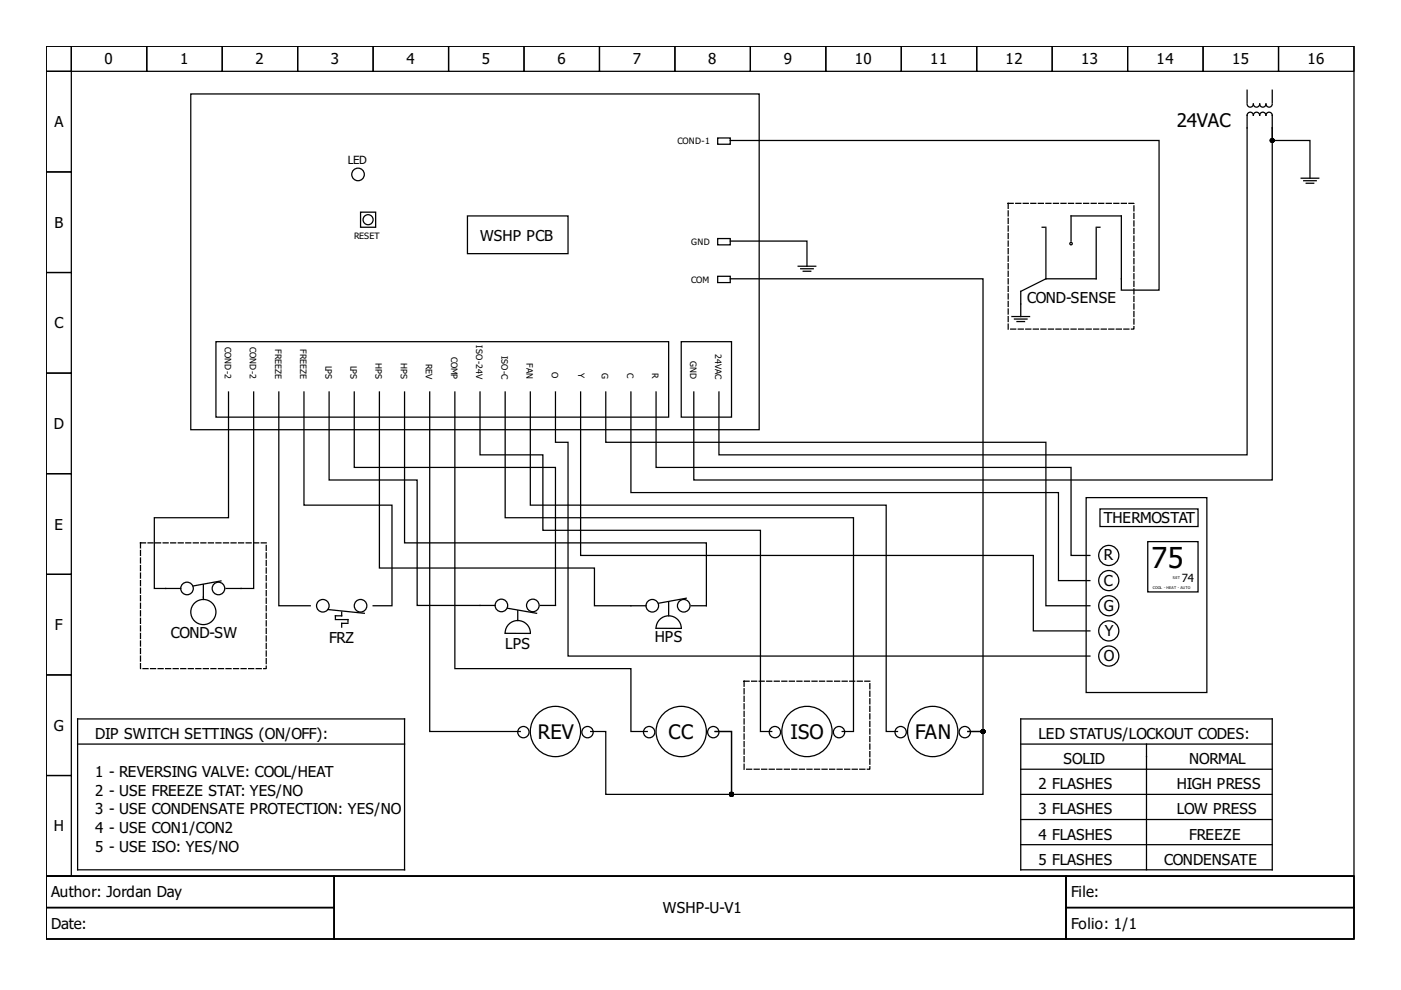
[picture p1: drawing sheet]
<svg xmlns="http://www.w3.org/2000/svg" width="297mm" height="210mm" viewBox="0 0 297 210" stroke-linecap="round" stroke-linejoin="round" font-family="sans-serif">
<g fill="none" stroke="#000" stroke-width=".27">
<path d="M9.8 9.8h277.3v176h-277.3zM9.8 9.8h5.3v5.3h-5.3zM9.8 15.1h5.3v21.4h-5.3zM15.1 9.8h16v5.3h-16zM31.1 9.8h16v5.3h-16zM40.5 19.9h120.5v71.2h-120.5zM47.1 9.8h16v5.3h-16zM63.1 9.8h16v5.3h-16zM79.1 9.8h16v5.3h-16zM95.1 9.8h16v5.3h-16zM111.1 9.8h16v5.3h-16zM127.1 9.8h16v5.3h-16z"/>
<path d="M143.1 9.8h16v5.3h-16zM159.1 9.8h16v5.3h-16zM175.1 9.8h16v5.3h-16zM191.1 9.8h16v5.3h-16zM207.1 9.8h16v5.3h-16zM223.1 9.8h16v5.3h-16zM239.1 9.8h16v5.3h-16zM255.1 9.8h16v5.3h-16zM264.4 19.1v2.7M269.7 19.1v2.7M271.1 9.8h16v5.3h-16zM9.8 36.5h5.3v21.3h-5.3z"/>
<path d="M152.2 29.3h2.6v1.3h-2.6zM154.8 29.8h90.9v31.7h-8v-15.7h-10.6v5.3M264.4 22.1a.67 .67 0 0 0 .7 .6 .67 .67 0 0 0 .6-.6 .67 .67 0 0 0 .7 .6 .67 .67 0 0 0 .7-.6 .67 .67 0 0 0 .6 .6 .67 .67 0 0 0 .7-.6 .67 .67 0 0 0 .7 .6 .67 .67 0 0 0 .6-.6M269.7 27.1v2.7h8v5.1M269.7 27.1v-2.6a.67 .67 0 0 0-.6-.7 .67 .67 0 0 0-.7 .7 .67 .67 0 0 0-.7-.7 .67 .67 0 0 0-.6 .7 .67 .67 0 0 0-.7-.7 .67 .67 0 0 0-.7 .7 .67 .67 0 0 0-.6-.7 .67 .67 0 0 0-.7 .7v71.9h-112v-13.3M269.7 27.1v74.7h-122.6v-18.7M275.9 37.8h3.7M276.4 38.3h2.7M276.9 38.9h1.6M277.7 35.1v2.7M9.8 57.8h5.3v21.3h-5.3zM76.4 45h3.2v3.2h-3.2z"/>
<path d="M99.1 45.8h21.3v8h-21.3zM152.2 50.6h2.6v1.3h-2.6zM152.2 58.6h2.6v1.3h-2.6zM154.8 51.1h16.3v2.4M154.8 59.1h53.6v96h-3.2h3.2v13.3h-53.3v-13.3h-3.5h3.5v13.3h-26.7v-13.3h-3.2M169.2 56.4h3.8M169.8 57h2.6M170.3 57.5h1.6M171.1 53.8v2.6M220.9 48.2h.8M221.7 59.1l-5.3 2.7v5.3M221.7 48.4v10.7"/>
<path d="M232.4 48.4v10.7h-10.7M232.4 48.2h.8M9.8 79.1h5.3v21.3h-5.3zM45.8 72.4h96v16h-96zM144.4 72.4h10.7v16h-10.7zM214.6 67.1h3.7M215.1 67.6h2.7M215.6 68.2h1.6M48.4 83.1v26.7h-15.7v15h5.6M53.8 83.1v41.7h-5.9M59.1 83.1v45.3h6.7M64.4 83.1v24h18.7v21.3h-4"/>
<path d="M69.8 83.1v18.7h18.6v26.6h16.6M75.1 83.1v16h42.7v29.3h-3.2M80.4 83.1v37.3h45.6v8h11M85.8 83.1v32h64v13.3h-3.2M91.1 83.1v72h19.2M96.4 83.1v58.7h37.4v13.3h3.4M101.8 83.1v13.3h13.3v16h46.1v42.7h2.4M107.1 83.1v26.7h73.9v45.3h-2.4M112.4 83.1v24h75.5v48h2.4M117.8 83.1v10.7h2.6v45.3h110.7M123.1 83.1v34.7h96v16h12M128.4 83.1v10.7h93.3v34.6h9.4"/>
<path d="M133.8 83.1v21.3h90.6v18.7h6.7M139.1 83.1v16h88v18.7h4M9.8 100.4h5.3v21.4h-5.3zM230.3 105.5h25.6v41.3h-25.6zM233.2 107.9h20.8v3.7h-20.8zM243.3 114.8h10.7v10.7h-10.7zM9.8 121.8h5.3v21.3h-5.3zM43.1 124v3.1M46.8 123.2l-5.8 1M69.5 129.2l7.7 .8M71.1 131.4h2.7v.5M72.4 129.8v.8h-1.3v.5"/>
<path d="M73.8 132.2h-1.4v.8M107.1 134.2a2.67 2.67 0 0 1 2.7-2.6 2.67 2.67 0 0 1 2.7 2.6M107.1 134.3h5.3M107.6 129l6.2 1M109.8 129.5v1.9M141.8 127.6v2.7M144.4 133.2a2.67 2.67 0 0 0-2.6-2.6 2.67 2.67 0 0 0-2.7 2.6h5.3M145.5 126.8l-5.9 1.1M9.8 143.1h5.3v21.3h-5.3zM16.5 152.4h69.3v32h-69.3zM16.5 157.8h69.3M216.4 152.4h53.3v32h-53.3z"/>
<path d="M216.4 157.8h53.3M243.1 157.8v2.6M9.8 164.4h5.3v21.4h-5.3zM216.4 168.4h53.3M216.4 163.1h53.3M216.4 179.1h53.3M216.4 173.8h53.3M243.1 160.4v24zM9.8 185.8h277.3v13.3h-277.3zM9.8 185.8h61v6.6h-61zM9.8 192.4h61v6.7h-61zM70.8 185.8h155.2v13.3h-155.2z"/>
<path d="M226 185.8h61.1v6.6h-61.1zM226 192.4h61.1v6.7h-61.1z"/>
<circle cx="75.9" cy="37" r="1.33"/>
<circle cx="78" cy="46.6" r="1.07"/>
<circle cx="227.1" cy="51.6" r=".27"/>
<circle cx="235.1" cy="117.8" r="2.13"/>
<circle cx="39.7" cy="124.8" r="1.33"/>
<circle cx="43.1" cy="129.8" r="2.67"/>
<circle cx="46.3" cy="124.8" r="1.33"/>
<circle cx="68.4" cy="128.4" r="1.33"/>
<circle cx="76.4" cy="128.4" r="1.33"/>
<circle cx="106.3" cy="128.4" r="1.33"/>
<circle cx="113" cy="128.4" r="1.33"/>
<circle cx="138.3" cy="128.4" r="1.33"/>
<circle cx="145" cy="128.4" r="1.33"/>
<circle cx="235.1" cy="128.4" r="2.13"/>
<circle cx="235.1" cy="123.1" r="2.13"/>
<circle cx="235.1" cy="133.8" r="2.13"/>
<circle cx="235.1" cy="139.1" r="2.13"/>
<circle cx="111" cy="155.2" r="1.2"/>
<circle cx="117.8" cy="155.1" r="5.3"/>
<circle cx="124.6" cy="155.2" r="1.2"/>
<circle cx="137.6" cy="155.2" r="1.2"/>
<circle cx="144.4" cy="155.1" r="5.3"/>
<circle cx="151.2" cy="155.2" r="1.2"/>
<circle cx="164.3" cy="155.2" r="1.2"/>
<circle cx="171.1" cy="155.1" r="5.3"/>
<circle cx="177.9" cy="155.2" r="1.2"/>
<circle cx="191" cy="155.2" r="1.2"/>
<circle cx="197.8" cy="155.1" r="5.3"/>
<circle cx="204.6" cy="155.2" r="1.2"/>
</g>
<path d="M213.8 43.1h26.6v26.7h-26.6zM29.8 115.1h26.6v26.7h-26.6zM157.8 144.4h26.6v18.7h-26.6z" fill="none" stroke="#000" stroke-width=".27" stroke-dasharray="1.1 .5"/>
<g fill="#000" stroke="#000" stroke-width=".27">
<circle cx="269.7" cy="29.8" r=".4"/>
<circle cx="208.4" cy="155.1" r=".4"/>
<circle cx="155.1" cy="168.4" r=".4"/>
</g>
<text font-size="6.1" x="244.1" y="120.4">75</text>
<g font-size="4.3">
<text x="114" y="156.7">REV</text>
<text x="141.8" y="156.7">CC</text>
<text x="167.6" y="156.7">ISO</text>
<text x="194" y="156.7">FAN</text>
</g>
<text font-size="4" x="249.5" y="26.9">24VAC</text>
<g font-size="3.2">
<text x="22.2" y="13.7">0</text>
<text x="38.2" y="13.7">1</text>
<text x="54.2" y="13.7">2</text>
<text x="70.2" y="13.7">3</text>
<text x="86.2" y="13.7">4</text>
<text x="102.2" y="13.7">5</text>
<text x="118.2" y="13.7">6</text>
<text x="134.2" y="13.7">7</text>
<text x="150.2" y="13.7">8</text>
<text x="166.2" y="13.7">9</text>
<text x="181.2" y="13.7">10</text>
<text x="197.2" y="13.7">11</text>
<text x="213.2" y="13.7">12</text>
<text x="229.2" y="13.7">13</text>
<text x="245.2" y="13.7">14</text>
<text x="261.2" y="13.7">15</text>
<text x="277.2" y="13.7">16</text>
<text x="11.5" y="27">A</text>
<text x="11.5" y="48.3">B</text>
<text x="101.8" y="51.1">WSHP PCB</text>
<text x="217.8" y="64.2">COND-SENSE</text>
<text x="11.5" y="69.6">C</text>
<text x="11.4" y="91">D</text>
<text x="11.5" y="112.3">E</text>
<text x="234" y="110.8">THERMOSTAT</text>
<text x="234" y="118.8">R</text>
<text x="234" y="124.2">C</text>
<text x="234" y="129.5">G</text>
<text x="11.7" y="133.6">F</text>
<text x="36.2" y="135.4">COND-SW</text>
<text x="69.8" y="136.4">FRZ</text>
<text x="107.1" y="137.5">LPS</text>
<text x="138.8" y="136.2">HPS</text>
<text x="234.3" y="134.8">Y</text>
<text x="234" y="140.2">O</text>
<text x="11.4" y="155">G</text>
<text x="20.2" y="156.7">DIP SWITCH SETTINGS (ON/OFF):</text>
<text x="220.2" y="156.7">LED STATUS/LOCKOUT CODES:</text>
<text x="20.2" y="164.7">1 - REVERSING VALVE: COOL/HEAT</text>
<text x="220.2" y="167.4">2 FLASHES</text>
<text x="225.5" y="162">SOLID</text>
<text x="249.5" y="167.4">HIGH PRESS</text>
<text x="252.1" y="162">NORMAL</text>
<text x="20.2" y="168.7">2 - USE FREEZE STAT: YES/NO</text>
<text x="20.2" y="172.7">3 - USE CONDENSATE PROTECTION: YES/NO</text>
<text x="220.2" y="172.7">3 FLASHES</text>
<text x="249.5" y="172.7">LOW PRESS</text>
<text x="11.4" y="176.3">H</text>
<text x="20.2" y="176.7">4 - USE CON1/CON2</text>
<text x="220.2" y="178">4 FLASHES</text>
<text x="252.1" y="178">FREEZE</text>
<text x="20.2" y="180.7">5 - USE ISO: YES/NO</text>
<text x="220.2" y="183.4">5 FLASHES</text>
<text x="246.8" y="183.4">CONDENSATE</text>
<text x="10.9" y="190.3">Author: Jordan Day</text>
<text x="227.1" y="190.3">File:</text>
<text x="10.9" y="197">Date:</text>
<text x="140.6" y="193.6">WSHP-U-V1</text>
<text x="227.1" y="197">Folio: 1/1</text>
</g>
<g font-size="2.4">
<text x="73.8" y="34.9">LED</text>
<text x="250.5" y="123.4">74</text>
</g>
<g font-size="1.9">
<text x="143.6" y="30.6">COND-1</text>
<text x="75.1" y="50.6">RESET</text>
<text x="146.6" y="51.9">GND</text>
<text x="146.6" y="59.9">COM</text>
<text x="47.6" y="73.5" transform="rotate(90 47.6 73.5)">COND-2</text>
<text x="53" y="73.5" transform="rotate(90 53 73.5)">COND-2</text>
<text x="58.3" y="74" transform="rotate(90 58.3 74)">FREEZE</text>
<text x="63.6" y="74" transform="rotate(90 63.6 74)">FREEZE</text>
<text x="69" y="77.5" transform="rotate(90 69 77.5)">LPS</text>
<text x="74.3" y="77.5" transform="rotate(90 74.3 77.5)">LPS</text>
<text x="79.6" y="77" transform="rotate(90 79.6 77)">HPS</text>
<text x="85" y="77" transform="rotate(90 85 77)">HPS</text>
<text x="90.3" y="77.2" transform="rotate(90 90.3 77.2)">REV</text>
<text x="95.6" y="75.6" transform="rotate(90 95.6 75.6)">COMP</text>
<text x="101" y="73.2" transform="rotate(90 101 73.2)">ISO-24V</text>
<text x="106.3" y="75.4" transform="rotate(90 106.3 75.4)">ISO-C</text>
<text x="111.6" y="77" transform="rotate(90 111.6 77)">FAN</text>
<text x="146.3" y="76.4" transform="rotate(90 146.3 76.4)">GND</text>
<text x="151.6" y="75.1" transform="rotate(90 151.6 75.1)">24VAC</text>
<text x="117" y="78.8" transform="rotate(90 117 78.8)">O</text>
<text x="122.6" y="79.1" transform="rotate(90 122.6 79.1)">Y</text>
<text x="127.6" y="79.1" transform="rotate(90 127.6 79.1)">G</text>
<text x="133" y="79.1" transform="rotate(90 133 79.1)">C</text>
<text x="138.3" y="79.1" transform="rotate(90 138.3 79.1)">R</text>
</g>
<g font-size=".8">
<text x="244.4" y="125">COOL - HEAT - AUTO</text>
<text x="248.7" y="122.8">SET</text>
</g>
</svg>
